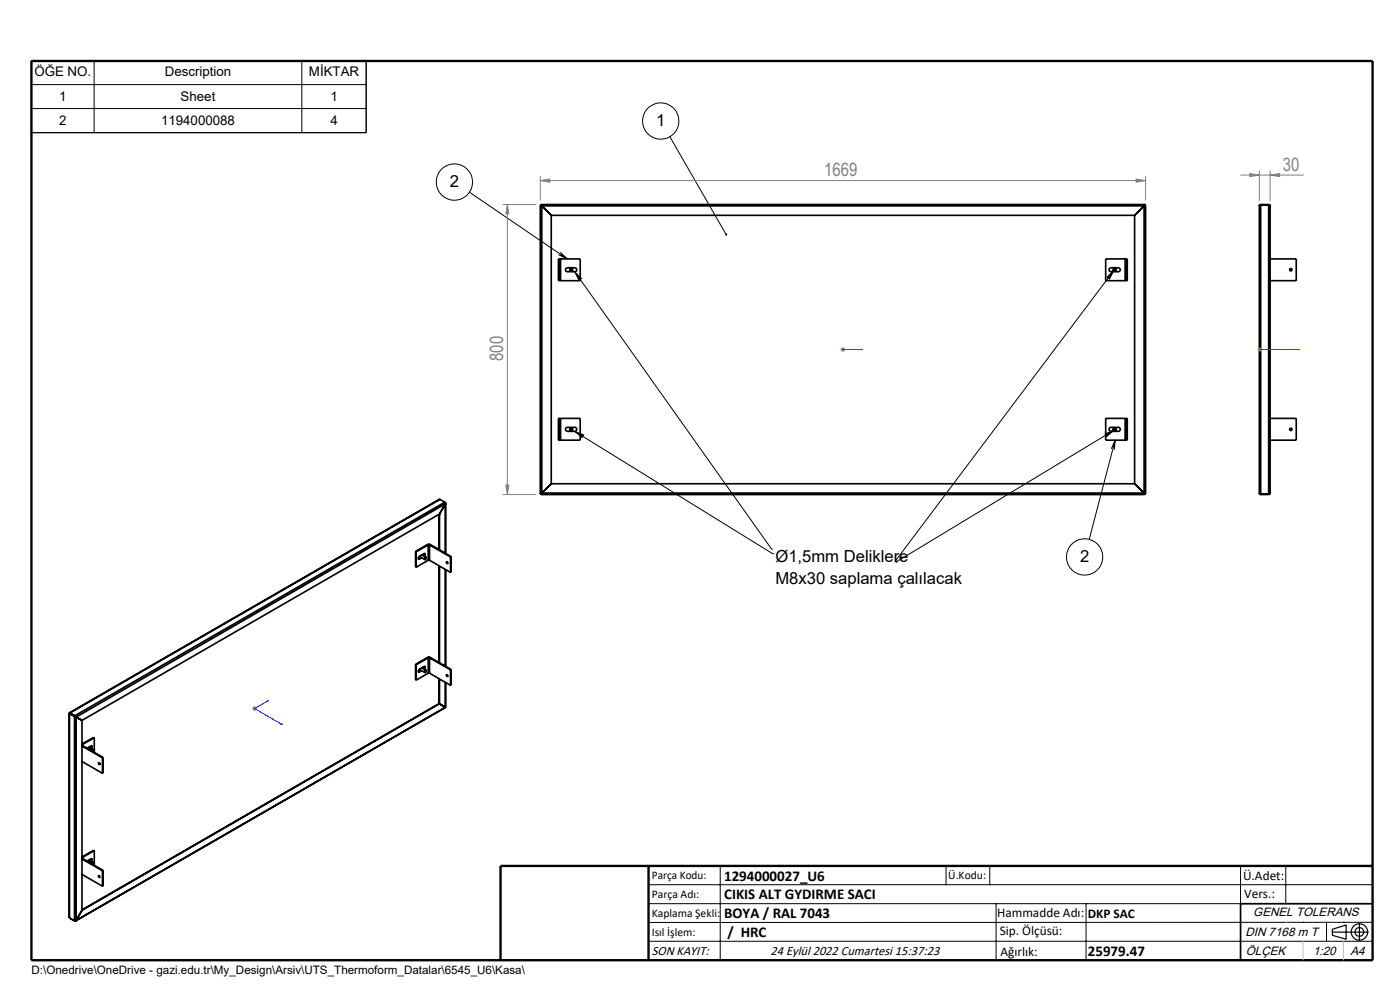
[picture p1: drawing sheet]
<svg xmlns="http://www.w3.org/2000/svg" width="297mm" height="210mm" viewBox="0 0 297 210" stroke-linecap="round" stroke-linejoin="round" font-family="sans-serif">
<g fill="none" stroke="#000" stroke-width=".35">
<path d="M114.6 43.5l.3 .2M114.6 43.5v61.3M114.6 43.5h.2M114.8 43.4l.1 .3M114.8 43.5l.1 .2M114.8 43.4h128.1M114.8 43.4v.1M114.9 43.7h.1M114.9 43.7v60.9M114.9 43.7l2 2M114.9 43.7h127.8M116.9 45.7v56.9"/>
<path d="M116.9 45.7h123.8M118.7 59.5h.2M118.7 54.9h.2M118.7 54.9h-.2v4.6h.2M118.7 54.9v4.6M118.9 54.9h4.2v4.6h-4.2M118.9 54.9v4.6M120 57l.4-.2h1.5a.42 .42 0 0 1 .4 .4 .42 .42 0 0 1-.4 .4h-1.5a.42 .42 0 0 1-.4-.6zM235.4 56.9l.3-.1h1.5a.42 .42 0 0 1 .5 .4 .42 .42 0 0 1-.5 .4h-1.5a.41 .41 0 0 1-.4-.2 .41 .41 0 0 1 .1-.5zM238.7 54.9h.2M238.7 59.5h.2M238.7 54.9v4.6"/>
<path d="M238.7 54.9h-4.1v4.6h4.1M238.9 54.9h.2v4.6h-.2M238.9 54.9v4.6M240.7 45.7v56.9M242.7 43.7h.1M242.7 43.7v60.9M242.7 43.7l-2 2M242.9 43.4l-.2 .3M242.9 43.5l-.2 .2M242.9 43.4v.1M242.9 43.5h.1M243 43.5l-.3 .2"/>
<path d="M243 43.5v61.3M267.2 43.7v60.9M267.4 43.5l-.2 .2M267.4 43.4l-.2 .3M267.4 43.5v.1M267.4 43.5h1.7M267.4 43.4h1.7M267.4 43.4v61.5M269.1 43.5l.4 .2M269.1 43.5l.1 .1M269.1 43.4l.4 .3M269.1 43.4v61.5"/>
<path d="M269.5 43.7h.1M269.5 54.9h5.5v4.6h-5.5M269.5 43.7v60.9M118.7 93.4h.2M118.7 88.8h.2M118.7 88.8h-.2v4.6h.2M118.7 88.8v4.6M118.9 88.8h4.2v4.6h-4.2M118.9 88.8v4.6M120.1 90.8l1.8-.1a.42 .42 0 0 1 .4 .4 .42 .42 0 0 1-.4 .4h-1.5a.43 .43 0 0 1-.4-.3 .43 .43 0 0 1 .1-.4zM235.4 90.8l1.8-.1a.42 .42 0 0 1 .5 .4 .42 .42 0 0 1-.5 .4h-1.5a.43 .43 0 0 1-.4-.3 .43 .43 0 0 1 .1-.4zM238.7 88.8h.2"/>
<path d="M238.7 93.4h.2M238.7 88.8h-4.1v4.6h4.1M238.7 88.8v4.6M238.9 88.8h.2v4.6h-.2M238.9 88.8v4.6M269.5 88.8h5.5v4.6h-5.5M88.2 117v3.2l.1 .1M88.2 117h.1M88.3 117v3.3M88.9 118.5h-.1M88.9 118.5l.1 .1M89.2 117.9v.2l.9 .6"/>
<path d="M89.3 118.2l-.4 .3M89.5 117.7l.9 .5M89.5 118.3l-.5 .3M90 118l.1-.1a.23 .23 0 0 0 .1-.3 .23 .23 0 0 0-.2-.2l-1.2 .8a.2 .2 0 0 0-.1 .3 .2 .2 0 0 0 .3 .1M90 117.4l-.1 .5M90.2 118.3h.2v.2l-.2 .2zM90.3 118.6l-.1 .1M90.4 118.4v-.1a.2 .2 0 0 0-.3 .1 .2 .2 0 0 0 .1 .3M90.7 115.5h.6M90.7 115.5l-2.5 1.5M90.7 115.5l.1 .1M90.8 115.6h.3"/>
<path d="M90.8 118.8h.3M90.8 115.6v3.2M90.8 115.6l-2.5 1.4M90.8 118.8l-2.5 1.5M91.1 115.6v3.2M91.1 115.6l4.5 2.5M91.1 118.8l4.5 2.6M91.3 115.5l-.2 .1M91.3 115.5l4.4 2.6M93.1 109.1v7.5M93.2 109h.1M93.2 109l-75.8 43.8"/>
<path d="M93.2 109v7.7M93.3 105.9l-78.6 45.3M93.3 105.9l-78.4 45.3M93.3 105.9l1.1 .6M94.4 106.5l.1 .4M94.4 106.5l-78.5 45.3M94.4 106.5l.1 .1M94.5 106.9h.1M94.5 106.6v.3M94.5 106.9l-78.3 45.2M94.5 106.9l-1.3 2.1M94.5 106.6h-.1"/>
<path d="M94.5 106.9v10.5M94.5 106.7v10.7M94.8 119.2l.2 .3M95.6 118.1v3.3M95.7 118.1v3.2l-.1 .1M95.7 118.1h-.1M114.6 104.8h.2M114.8 104.8v.1M114.8 104.9h128.1M114.9 104.6l-.3 .2M114.9 104.6l-.1 .2M114.9 104.6l-.1 .3"/>
<path d="M114.9 104.6h.1M114.9 104.6h127.8M116.9 102.6l-2 2M116.9 102.6h123.8M240.7 102.6l2 2M242.7 104.6l.3 .2M242.7 104.6l.2 .2M242.7 104.6l.2 .3M242.7 104.6h.1M242.9 104.8v.1M242.9 104.8h.1M267.2 104.6l.2 .2"/>
<path d="M267.2 104.6l.2 .3M267.4 104.7v.1M267.4 104.8h1.7M267.4 104.9h1.7M269.2 104.7l-.1 .1M269.5 104.6l-.4 .2M269.5 104.6l-.4 .3M269.5 104.6h.1M90.7 139.4h.6M90.7 139.4l-2.5 1.5M90.7 139.4l.1 .2M90.8 139.6h.3"/>
<path d="M90.8 139.6l-2.5 1.4M90.8 139.6v3.2M91.1 139.6v3.2M91.1 139.6l4.5 2.5M91.3 139.4l-.2 .2M91.3 139.4l4.4 2.6M93.1 120v20.5M93.2 120.1v20.5M94.5 120.8v20.5M14.7 151.3v43.4M14.7 151.3v.1M14.7 151.4l1.1 .6"/>
<path d="M14.7 151.4v43.3M14.7 151.3h.2M14.9 151.3h.1M14.9 151.2l-.2 .1M14.9 151.3l-.2 .1M14.9 151.3l1 .6M14.9 151.2v.1M14.9 151.2l1 .6M15.8 152l.4 .1M15.8 152v43.3M15.9 151.9l.2 .1M15.9 151.8l.3 .3"/>
<path d="M15.9 151.9l-.1 .1M15.9 151.8v.1M16.1 152l.1 .1M16.1 152l1.3 .8M16.2 152.1v43.1M16.2 152.1l1.2 .7M17.4 158.1h.1M17.4 152.8v40.3M17.4 158.2l4.3 2.6M17.4 157.9v.1M17.4 158h.1M17.4 158.1l4.5 2.6"/>
<path d="M17.4 158v.1M18.5 158.7l.8-.5a.28 .28 0 0 1 .3 .3 .28 .28 0 0 1-.3 .3M18.5 158.7h.1M18.8 158.5l.9 .5M19.4 158.2l-.2 .5M19.5 159.3l.2-.2-.1 .3M19.8 159.2l-.2-.2-.2 .2M20 156.5l-2.6 1.5M20 156.5v3.1M20 156.5l-.1-.1-2.5 1.4M88.2 140.9l.1 .1M88.2 140.9v3.3l.1 .1"/>
<path d="M88.3 141v3.3M88.9 142.4l-.1 .1M88.9 142.4l.1 .1M89.2 141.8v.3l.9 .5M89.3 142.2l-.4 .2M89.5 141.7l.9 .5M89.5 142.3l-.5 .2M90 141.9l.1-.1a.23 .23 0 0 0 .1-.3 .23 .23 0 0 0-.2-.2l-1.2 .9a.2 .2 0 0 0-.1 .3 .2 .2 0 0 0 .3 0M90 141.3l-.1 .6M90.2 142.3l.2-.1v.2l-.2 .2zM90.4 142.3a.18 .18 0 0 0-.2-.1 .18 .18 0 0 0-.1 .2 .18 .18 0 0 0 .2 .2M90.8 142.8h.3"/>
<path d="M90.8 142.8l-2.5 1.5M91.1 142.8l4.5 2.6M93.1 149.3h.1M93.1 149.3l-75.7 43.7M93.1 144v5.3M93.1 149.3l1.3 .7M93.2 149.3l1.3 .7M93.2 149.3l-75.8 43.8M93.2 144v5.3M93.3 149.4h.1M93.3 149.4l1.1 .6M94.4 150h.1"/>
<path d="M94.5 150l-78.4 45.4M94.5 150l-78.3 45.2M94.5 144.7v5.3M94.5 144.8v5.2M94.7 143.1l.3 .2v.2h-.2zM94.8 143.1l.2 .3M95.6 142.1v3.3M95.7 142l-.1 .1M95.7 142v3.3l-.1 .1M17.4 161.5l4.3 2.5M20.9 161.8l.2 .1v.3zM21 161.8l.2 .3"/>
<path d="M21.2 162.1h.1M21.7 160.8v3.2M21.9 160.7l-.2 .1M21.9 160.7v3.2l-.2 .1M14.7 194.7l1.1 .6M14.9 194.8h.1M14.9 194.8l1 .6M15.9 195.3v.1M16.2 195.2l-.4 .1M16.2 195.2h.1M16.2 195.2l-.3 .2M17.4 193.1h.1"/>
<path d="M17.4 182v.1M17.4 193.1l-1.2 2.1M17.4 182.2l4.3 2.5M17.4 185.5l4.3 2.5M17.4 181.9h.1M17.4 181.9v.1M17.4 182.1l4.5 2.5M17.4 181.9v.2M17.4 182.1h.1M18.5 182.7l.8-.5a.28 .28 0 0 1 .3 .2 .28 .28 0 0 1-.3 .3M18.5 182.6v.1M18.8 182.4l.9 .6"/>
<path d="M19.4 182.1l-.2 .6M19.5 183.2l.2-.2-.1 .4M19.8 183.1l-.2-.2-.2 .3M20 180.4v3.1M20 180.4l-2.6 1.5M20 180.4h-.1l-2.5 1.4M20.9 185.8h.2v.3zM21 185.8l.2 .2M21.7 184.7v3.3M21.9 184.6v3.3l-.2 .1M21.9 184.6l-.2 .1M291.2 191.7h-28v12"/>
<circle cx="121.2" cy="57.2" r=".25"/>
<circle cx="121.2" cy="57.2" r=".31"/>
<circle cx="236.5" cy="57.2" r=".25"/>
<circle cx="236.5" cy="57.2" r=".31"/>
<circle cx="273.8" cy="57.2" r=".25"/>
<circle cx="121.2" cy="91.1" r=".25"/>
<circle cx="121.2" cy="91.1" r=".31"/>
<circle cx="236.5" cy="91.1" r=".25"/>
<circle cx="236.5" cy="91.1" r=".31"/>
<circle cx="273.8" cy="91.1" r=".25"/>
<circle cx="94.8" cy="119.4" r=".19"/>
</g>
<g fill="none" stroke="#000" stroke-width=".21">
<path d="M6.7 12.8h71v15.3h-71zM6.7 17.9h71M20 12.8v15.3M64 12.8v15.3M6.7 23h71M142.1 29l12 20.8M99.6 40.8l20.7 14.1M118.5 54l1.8 .9M118.9 53.5l1.4 1.4M121.9 57.6l41.8 58.9M121.9 57.6l1.5 1.5-.6 .4zM234.8 58.8l1.5-1.4-.9 1.8z"/>
<path d="M236.3 57.4l-46.4 61.6M121.9 91.5l42 26M121.9 91.5l1.9 .7-.3 .6zM234.5 92l1.8-.7-1.5 1.3zM236.3 91.3l-46.2 27.9M236.6 93.4l-5.5 21M236.6 93.4l-.2 2M236.6 93.4l-.8 1.8M163.7 116.5h.1M163.9 117.5h.1M189.9 119h.1M190.1 119.2h.1"/>
<path d="M137.6 187.7h153.6M137.6 191.7h153.6M137.6 199.7h153.6M152.8 183.7v20M200.7 183.7v4M210 183.7v4M211.3 191.7v12M230.4 191.7v12M263.2 183.7v20M272.8 183.7v8M276.4 195.6h.1M281.4 195.6v4.1"/>
<path d="M285 195.6h.1M291.2 195.6l-153.6 .1"/>
<circle cx="96.4" cy="38.6" r="3.8"/>
<circle cx="140.2" cy="25.7" r="3.9"/>
<circle cx="230.1" cy="118.1" r="3.9"/>
</g>
<g fill="none" stroke="#000" stroke-width=".25">
<path d="M282.6 197.7h7.8M282.6 197.1l3-.9v3l-3-.8zM288.4 195.8v3.8M106.2 203.7h185"/>
<circle cx="288.4" cy="197.7" r="1.74"/>
<circle cx="288.4" cy="197.7" r=".93"/>
</g>
<path d="M178.7 74.1h.2zM178.8 74.1h.1M178.8 74.1h4.2M183 74.1h-.4h.4M267.2 74.1h.2zM267.3 74.1h.1M267.3 74.1h8.3M275.6 74.1h-.4h.4M56.6 148.7l.3-.1-.2 .2zM56.9 148.6l-2.9 1.7 5.9 3.4M59.5 153.6l.2-.1 .2 .2z" fill="none" stroke="#00f" stroke-width=".21"/>
<g fill="none" stroke="#808080" stroke-width=".21">
<path d="M114.6 38.3l2-.3v.7zM114.6 37.3v5.2M114.6 38.3h128.4M241 38l2 .3-2 .4zM243 37.3v5.2M263.1 37.1h13.5M265.1 36.8l2.1 .3-2.1 .4zM267.2 36.2v6.5M269.5 37.1l2-.3v.7zM269.5 36.2v6.5M106.6 43.4h7.2M107.6 43.4v61.5"/>
<path d="M107.6 43.4l.4 2h-.7zM178.3 74.1h1M178.5 73.8l.7 .7M178.8 73.7v.9M179.2 73.8l-.7 .7M266.8 74.1h1M266.9 73.8l.8 .7M267.3 73.7v.9M267.7 73.8l-.8 .7M106.6 104.9h7.2M107.3 102.9h.7l-.4 2zM53.5 150.3h1"/>
<path d="M53.7 150l.7 .7M54 149.8v1M54.4 150l-.7 .7"/>
</g>
<path d="M6.7 12.9h284.5v190.8h-284.5zM137.6 183.7v20M291.2 183.7h-185v20" fill="none" stroke="#000" stroke-width=".5"/>
<path d="M276.4 199.7v4M285 199.7v4" fill="none" stroke="#c0c0c0" stroke-width=".21"/>
<path d="M272.8 195.6h.1" fill="none" stroke="#c0c0c0" stroke-width=".25"/>
<path d="M121.9 57.6l1.5 1.5-.6 .4zM234.8 58.8l1.5-1.4-.9 1.8zM234.5 92l1.8-.7-1.5 1.3zM121.9 91.5l1.9 .7-.3 .6zM154 49.6a.22 .22 0 0 0-.1 .3 .22 .22 0 0 0 .3 0l-.1-.1 .1 .1 .1-.2z" fill="#000"/>
<g fill="#00f">
<path d="M182.6 74.1h.4zM178.7 74.1h.2z"/>
<path d="M267.2 74.1h.2zM275.2 74.1h.4z"/>
<path d="M56.6 148.7l.1 .1 .2-.2zM59.5 153.6l.4 .1-.2-.2z"/>
</g>
<g fill="#808080">
<path d="M114.6 38.3l2-.3v.7zM241 38l2 .3-2 .4z"/>
<path d="M265.1 36.8l2.1 .3-2.1 .4zM269.5 37.1l2-.3v.7z"/>
<path d="M107.6 43.4l.4 2h-.7zM107.3 102.9h.7l-.4 2z"/>
</g>
<g font-size="3.9" fill="#808080">
<text x="174.9" y="37.4">1669</text>
<text x="272.2" y="36.2">30</text>
<text x="106.8" y="76.6" transform="rotate(-90 106.8 76.6)">800</text>
</g>
<g font-size="3.5">
<text x="139.2" y="26.8">1</text>
<text x="95.4" y="39.7">2</text>
<text x="164.5" y="119.3">Ø1,5mm Deliklere</text>
<text x="229.1" y="119.3">2</text>
<text x="164.5" y="123.8">M8x30 saplama çalılacak</text>
</g>
<g font-size="3.2">
<text x="153.6" y="190.8">CIKIS ALT GYDIRME SACI</text>
<text x="153.6" y="186.8">1294000027_U6</text>
<text x="153.6" y="194.8">BOYA / RAL 7043</text>
<text x="154.3" y="198.8">/ HRC</text>
<text x="230.8" y="202.8">25979.47</text>
</g>
<g font-size="2.8">
<text x="7.3" y="16.1">ÖĞE NO.</text>
<text x="34.9" y="16.1">Description</text>
<text x="65.5" y="16.1">MİKTAR</text>
<text x="12.5" y="21.5">1</text>
<text x="38.3" y="21.5">Sheet</text>
<text x="70.1" y="21.5">1</text>
<text x="12.5" y="26.6">2</text>
<text x="34.2" y="26.6">1194000088</text>
<text x="70.1" y="26.6">4</text>
<text x="263.7" y="186.7">Ü.Adet:</text>
<text x="263.9" y="190.5">Vers.:</text>
<text x="211.5" y="194.5">Hammadde Adı:</text>
<text x="230.8" y="194.7">DKP SAC</text>
<text x="138.3" y="202.6">SON KAYIT:</text>
<text x="163.5" y="202.6">24 Eylül 2022 Cumartesi 15:37:23</text>
<text x="212.1" y="198.4">Sip. Ölçüsü:</text>
<text x="212.2" y="202.7">Ağırlık:</text>
</g>
<g font-size="2.6">
<text x="265.9" y="194.4">GENEL TOLERANS</text>
<text x="264.2" y="198.5">DIN 7168 m T</text>
<text x="264.3" y="202.6">ÖLÇEK</text>
<text x="278.5" y="202.6">1:20</text>
<text x="286.5" y="202.6">A4</text>
</g>
<g font-size="2.5">
<text x="138.3" y="186.4">Parça Kodu:</text>
<text x="138.3" y="190.5">Parça Adı:</text>
<text x="201.2" y="186.5">Ü.Kodu:</text>
<text x="138.3" y="194.5">Kaplama Şekli:</text>
<text x="138.3" y="198.6">Isıl İşlem:</text>
<text x="6.7" y="206.7">D:\Onedrive\OneDrive - gazi.edu.tr\My_Design\Arsiv\UTS_Thermoform_Datalar\6545_U6\Kasa\</text>
</g>
</svg>
